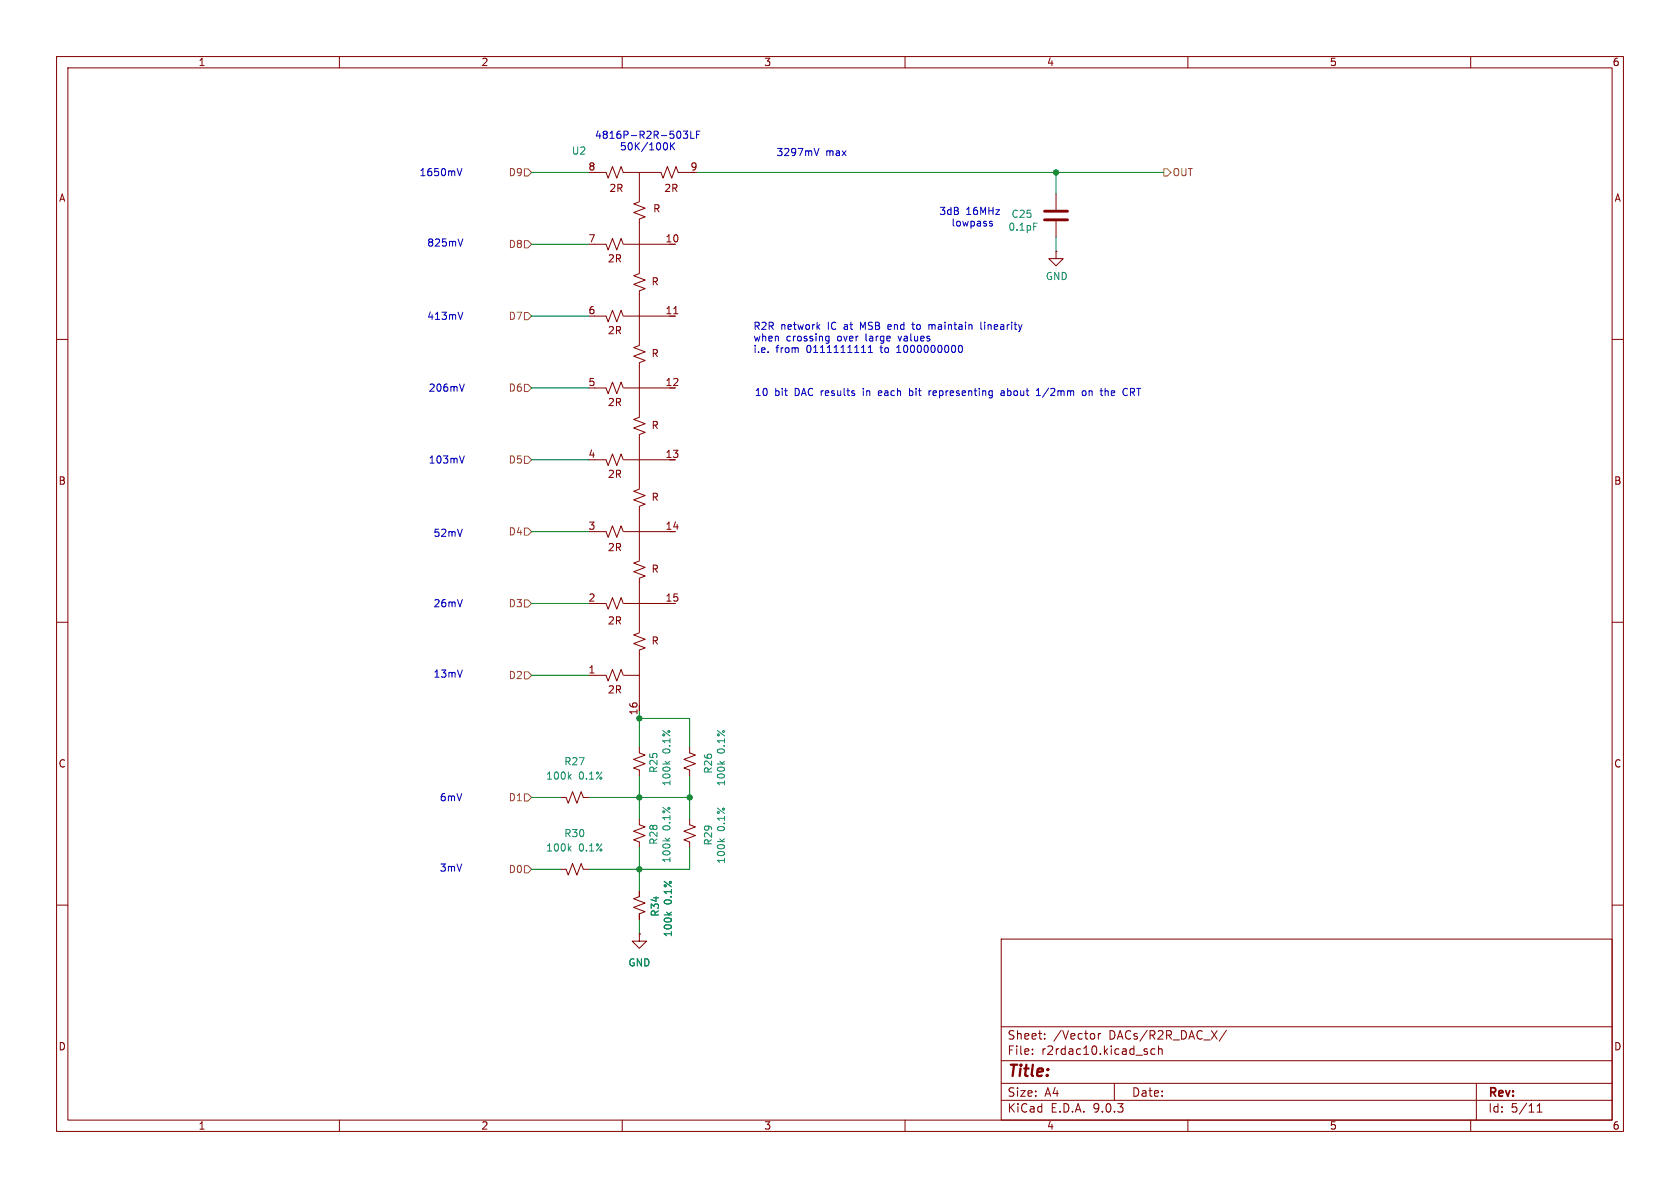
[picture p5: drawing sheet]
<svg xmlns="http://www.w3.org/2000/svg" width="297mm" height="210mm" viewBox="0 0 297 210" stroke-linecap="round" stroke-linejoin="round" font-family="sans-serif">
<g fill="none" stroke="#840000" stroke-width=".18">
<path d="M10 10h277v190h-277zM12 12h273v186h-273zM60 10v2M110 10v2M160 10v2M210 10v2M260 10v2M105.1 30.5h2M107.1 30.5l.4 1 .8-2 .7 2 .8-2 .4 1M113 30.5v5.1M113 38.7v9.6M113 35.7l-1 .3 2.1 .8-2.1 .8 2.1 .7-1.1 .4"/>
<path d="M116.8 30.5h-6.6M116.8 30.5l.4 1 .8-2 .7 2 .8-2 .4 1M122.7 30.5h-2.8M186.7 34.3v2.8M186.7 39.1v2.8M110.2 55.9l-.4-1-.8 2-.7-2-.8 2-.4-1h-2M110.2 43.2l-.4-1-.8 2-.7-2-.8 2-.4-1h-2M110.3 55.9h9.1M110.3 43.2h9.1M113 51.4v9.6M113 48.4l-1 .3 2.1 .8-2.1 .8 2.1 .7-1.1 .4M119.1 55.5h.7"/>
<path d="M186.7 44.5v1.2h1.3l-1.3 1.3-1.3-1.3h1.3M186.7 44.5h.1M10 60h2M105.1 68.6h2M107.1 68.6l.4 1 .8-2 .7 2 .8-2 .4 1M110.3 68.6h9.1M113 64.1v9.6M113 76.8v9.6M113 73.8l-1 .3 2.1 .8-2.1 .8 2.1 .7-1.1 .4M113 61.1l-1 .3 2.1 .8-2.1 .8 2.1 .7-1.1 .4M285 60h2M110.2 94l-.4-1-.8 2-.7-2-.8 2-.4-1h-2"/>
<path d="M110.2 81.3l-.4-1-.8 2-.7-2-.8 2-.4-1h-2M110.3 81.3h9.1M110.3 94h9.1M113 89.5v9.6M113 99.2l-1 .3 2.1 .8-2.1 .8 2.1 .7-1.1 .4M113 86.5l-1 .3 2.1 .8-2.1 .8 2.1 .7-1.1 .4M10 110h2M105.1 106.7h2M107.1 106.7l.4 1 .8-2 .7 2 .8-2 .4 1M110.2 119.4l-.4-1-.8 2-.7-2-.8 2-.4-1h-2M110.3 119.4h2.7M110.3 106.7h9.1"/>
<path d="M113 102.2v9.6M113 114.9v10.8M113 111.9l-1 .3 2.1 .8-2.1 .8 2.1 .7-1.1 .4M285 110h2M113 132.1v1l1 .4-2 .7 2 .8-2 .8 1 .3v1.1M121.9 132.1v1l1 .4-2 .7 2 .8-2 .8 1 .3v1.1M99.1 141h1l.4 1 .7-2 .8 2 .7-2 .4 1h1M99.1 153.7h1l.4 1 .7-2 .8 2 .7-2 .4 1h1M113 157.5v1l-1 .4 2 .7-2 .8 2 .8-1 .3v1.1M113 144.8v1l1 .4-2 .7 2 .8-2 .8 1 .3v1.1M121.9 144.8v1l1 .4-2 .7 2 .8-2 .8 1 .3v1.1M10 160h2"/>
<path d="M113 165.1v1.3h1.3l-1.3 1.2-1.2-1.2h1.2M113 165.1h.1M177 166h108v32h-108zM285 160h2M60 198v2M110 198v2M160 198v2M177 194.5h108M177 191.5h108M177 187.5h108M177 181.5h108M182.5 186.3v.1"/>
<path d="M182.5 185.5v.1M184.7 183.6v.1M184.7 182.8v.1M194.2 182.7v1M194.6 182.7l-.3 .1-.1 .2M197 191.5v3M202.7 185.9l.2 .2-.2 .3M202.7 185.4l.1 .1M204.2 185.5l-.5-.1-.2 .3v.4l.1 .2h.6M204.8 185.5l.2-.1 .4 .1 .1 .9M204.8 184.9v1.5M210 198v2"/>
<path d="M216.8 182.1l-1.3 2M260 198v2M261 191.5v6.5M271.7 196.6h.9M271.7 195.5l.5-.4v1.5"/>
</g>
<g fill="none" stroke="#008484" stroke-width=".18">
<path d="M182.7 39.4h.6M100.6 137.3l.4 .4M101 136.9l-.5 .5M117.6 134.6l.5 .5M118.4 134.6l-.4 .3M127.2 134.6l.5 .5M128.1 134.6l-.5 .3M100.6 150l.4 .4M101 149.6l-.5 .5M117.6 148.2l.5 .4M118.4 148.2l-.4 .3M127.2 148.3l.5 .5"/>
<path d="M128.1 148.3l-.5 .4M117.8 161.2l.5 .5M118.7 161.2l-.5 .4"/>
</g>
<path d="M184.7 38.9h4M184.7 37.3h4" fill="none" stroke="#840000" stroke-width=".51"/>
<path d="M92.7 29.8h.6l.7 .7-.7 .6h-.6zM205.7 29.8h.7l.6 .7-.6 .6h-.7zM92.7 55.2h.6l.7 .7-.7 .6h-.6zM92.7 42.5h.6l.7 .7-.7 .6h-.6zM92.7 67.9h.6l.7 .7-.7 .6h-.6zM92.7 93.3h.6l.7 .7-.7 .6h-.6zM92.7 80.6h.6l.7 .7-.7 .6h-.6zM92.7 118.7h.6l.7 .7-.7 .6h-.6zM92.7 106h.6l.7 .7-.7 .6h-.6zM92.7 140.3h.6l.7 .7-.7 .6h-.6zM92.7 153h.6l.7 .7-.7 .6h-.6z" fill="none" stroke="#848400" stroke-width=".18"/>
<g fill="none" stroke="#008400" stroke-width=".18">
<path d="M94 30.5h10.1M123.2 30.5h82.5M186.7 30.5v3.8M94 55.9h10.1M94 43.2h10.1M186.7 41.9v2.6M94 68.6h10.1M94 81.3h10.1M94 94h10.1M94 119.4h10.1M94 106.7h10.1M113 125.7v6.4"/>
<path d="M113 137.2v7.6M113 127h8.9v5.1M121.9 137.2v7.6M94 153.7h5.1M94 141h5.1M104.1 141h17.8M113 149.9v7.6M121.9 149.9v3.8h-17.8M113 162.6v2.5"/>
</g>
<g fill="none" stroke="#0000c2" stroke-width=".18">
<path d="M80.8 29.8l.4 1.3 .5-1.3M117.9 25.3l.1 .7-.2 .4M118.5 25.2v1.3M118.7 25.8l.6 .7M119.3 25.2l-.8 .8M120.8 23.2h.8l-.5 .5 .4 .1v.5l-.2 .2-.5-.2M122.1 23.2v1.3h.6M123.1 23.8h.5M123.7 23.2h-.6v1.3M143.9 26.2l.5 1.3 .4-1.3M175 39.5l.5 .2-.1 .2-.4 .1M175 39.2h.4"/>
<path d="M81.8 42.2l-.4 1.3M81.8 55.2l-.4 1.3M144.6 57.7l.3 .5M144.9 57.4l-.5 .5M146.1 59.5h.5M146.6 59.4v1.1l-.3 .2-.3-.1M157.1 57.4l-.1 .2v.4l.1 .2M157.6 57.7l-.6 .1M161.2 57.4h.5M161.4 57v1l.3 .2M164.2 57.5l.4-.1 .2 .2M173.4 57v1l.2 .2"/>
<path d="M174.1 57v.1M174.1 57.4v.8M82.1 67.9l-.4 1.3M146.1 60.2h.5M152.3 62.3h.7M153.5 62.3h.7M153.9 61v1.3M155.5 69.1l-.2 .2v.4l.2 .2M155.9 69.4l-.6 .1M158.5 62.3h.8M158.7 61.4h-.2M160.8 68.7v1.2"/>
<path d="M160.8 69.9h.3M161.1 69.1h-.3M164.2 69.1v.8M164.6 69.1l-.4 .2M169.5 61.2l.2-.2a.68 .68 0 0 1 .5 .7 .68 .68 0 0 1-.5 .6l-.2-.1-.1-.4zM177 69.1h.5v.8M177.5 69.4h-.4l-.2 .2 .2 .3h.4M183.2 69.9h.7M183.2 69l.4-.3v1.2M191.4 69.1h.3l.3 .2v.4l-.3 .2h-.3l-.1-.2zM195.4 69.1h.3l.2 .2M199.9 69.3h.4"/>
<path d="M200.3 68.7h-.4v1.2M82.1 80.6l-.4 1.3"/>
</g>
<g fill="#008400" stroke="#008400" stroke-width=".18">
<circle cx="113" cy="141" r=".46"/>
<circle cx="121.9" cy="141" r=".46"/>
<circle cx="113" cy="153.7" r=".46"/>
<circle cx="113" cy="127" r=".46"/>
<circle cx="186.7" cy="30.5" r=".46"/>
</g>
<text font-size="2.8" fill="#840000" x="178" y="190.9">Title:</text>
<g font-size="2.1" fill="#840000">
<text x="178" y="184">Sheet:</text>
<text x="186.2" y="184">/Vector</text>
<text x="196.1" y="184">DACs/R2R_DAC_X/</text>
<text x="178" y="186.7">File:</text>
<text x="184.1" y="186.7">r2rdac10.kicad_sch</text>
<text x="178" y="196.9">KiCad</text>
<text x="178" y="194.1">Size:</text>
<text x="184.7" y="194.1">A4</text>
<text x="185.7" y="196.9">E.D.A.</text>
<text x="193.3" y="196.9">9.0.3</text>
<text x="200" y="194.1">Date:</text>
<text x="263" y="194.3">Rev:</text>
<text x="263" y="196.9">Id:</text>
<text x="267.1" y="196.9">5/11</text>
</g>
<g font-size="1.8" fill="#840000">
<text x="35" y="11.9">1</text>
<text x="85" y="11.9">2</text>
<text x="135" y="11.9">3</text>
<text x="185" y="11.9">4</text>
<text x="235" y="11.9">5</text>
<text x="285" y="11.9">6</text>
<text x="10.3" y="35.9">A</text>
<text x="103.9" y="30.2">8</text>
<text x="107.6" y="34.1">2R</text>
<text x="117.3" y="34.1">2R</text>
<text x="122" y="30.2">9</text>
<text x="285.3" y="35.9">A</text>
<text x="115.4" y="37.7">R</text>
<text x="103.9" y="42.9">7</text>
<text x="107.4" y="46.6">2R</text>
<text x="117.6" y="42.9">10</text>
<text x="115.1" y="50.6">R</text>
<text x="103.9" y="55.6">6</text>
<text x="107.4" y="59.3">2R</text>
<text x="117.6" y="55.6">11</text>
<text x="115.1" y="63.3">R</text>
<text x="103.9" y="68.3">5</text>
<text x="107.4" y="72">2R</text>
<text x="117.6" y="68.3">12</text>
<text x="115.1" y="76">R</text>
<text x="103.9" y="81">4</text>
<text x="117.6" y="81">13</text>
<text x="10.3" y="85.9">B</text>
<text x="107.4" y="84.7">2R</text>
<text x="115.1" y="88.7">R</text>
<text x="285.3" y="85.9">B</text>
<text x="103.9" y="93.7">3</text>
<text x="117.6" y="93.7">14</text>
<text x="107.4" y="97.6">2R</text>
<text x="115.1" y="101.4">R</text>
<text x="103.9" y="106.4">2</text>
<text x="117.6" y="106.4">15</text>
<text x="107.4" y="110.6">2R</text>
<text x="103.9" y="119.1">1</text>
<text x="115.1" y="114.1">R</text>
<text x="107.4" y="122.8">2R</text>
<text x="112.8" y="126.5" transform="rotate(-90 112.8 126.5)">16</text>
<text x="10.3" y="135.9">C</text>
<text x="285.3" y="135.9">C</text>
<text x="10.3" y="185.9">D</text>
<text x="285.3" y="185.9">D</text>
<text x="35" y="199.9">1</text>
<text x="85" y="199.9">2</text>
<text x="135" y="199.9">3</text>
<text x="185" y="199.9">4</text>
<text x="235" y="199.9">5</text>
<text x="285" y="199.9">6</text>
</g>
<g font-size="1.8" fill="#008484">
<text x="101" y="27.5">U2</text>
<text x="178.2" y="41">0.1pF</text>
<text x="178.7" y="38.7">C25</text>
<text x="184.8" y="49.7">GND</text>
<text x="99.7" y="135.5">R27</text>
<text x="116.4" y="136.7" transform="rotate(-90 116.4 136.7)">R25</text>
<text x="118.7" y="133.3" transform="rotate(-90 118.7 133.3)">0.1%</text>
<text x="126.1" y="136.9" transform="rotate(-90 126.1 136.9)">R26</text>
<text x="128.4" y="133.3" transform="rotate(-90 128.4 133.3)">0.1%</text>
<text x="96.4" y="138">100k</text>
<text x="102.3" y="138">0.1%</text>
<text x="118.7" y="139.1" transform="rotate(-90 118.7 139.1)">100k</text>
<text x="128.4" y="139.1" transform="rotate(-90 128.4 139.1)">100k</text>
<text x="99.7" y="148.2">R30</text>
<text x="116.4" y="149.4" transform="rotate(-90 116.4 149.4)">R28</text>
<text x="118.7" y="146.9" transform="rotate(-90 118.7 146.9)">0.1%</text>
<text x="126.1" y="149.6" transform="rotate(-90 126.1 149.6)">R29</text>
<text x="128.4" y="147" transform="rotate(-90 128.4 147)">0.1%</text>
<text x="96.4" y="150.7">100k</text>
<text x="102.3" y="150.7">0.1%</text>
<text x="118.7" y="152.7" transform="rotate(-90 118.7 152.7)">100k</text>
<text x="128.4" y="152.8" transform="rotate(-90 128.4 152.8)">100k</text>
<text x="119" y="159.9" transform="rotate(-90 119 159.9)">0.1%</text>
<text x="116.7" y="162.1" transform="rotate(-90 116.7 162.1)">R34</text>
<text x="119" y="165.8" transform="rotate(-90 119 165.8)">100k</text>
<text x="111" y="171">GND</text>
</g>
<g font-size="1.8" fill="#0000c2">
<text x="105.1" y="24.7">4816P-R2R-503LF</text>
<text x="109.5" y="26.8">50K/100K</text>
<text x="137.2" y="27.8">3297mV</text>
<text x="146" y="27.8">max</text>
<text x="74.1" y="31.3">1650mV</text>
<text x="166" y="38.2">3dB</text>
<text x="168.1" y="40.2">lowpass</text>
<text x="170.8" y="38.2">16MHz</text>
<text x="75.4" y="43.8">825mV</text>
<text x="75.4" y="56.7">413mV</text>
<text x="133.1" y="58.5">R2R</text>
<text x="138" y="58.5">network</text>
<text x="146.4" y="58.5">IC</text>
<text x="149.5" y="58.5">at</text>
<text x="152.5" y="58.5">MSB</text>
<text x="157.6" y="58.5">end</text>
<text x="162.2" y="58.5">to</text>
<text x="165.2" y="58.5">maintain</text>
<text x="174.6" y="58.5">linearity</text>
<text x="133.1" y="60.6">when</text>
<text x="133.1" y="62.6">i.e.</text>
<text x="137.2" y="62.6">from</text>
<text x="139" y="60.6">crossing</text>
<text x="142.7" y="62.6">0111111111</text>
<text x="148.1" y="60.6">over</text>
<text x="153.3" y="60.6">large</text>
<text x="156" y="62.6">to</text>
<text x="159" y="62.6">1000000000</text>
<text x="159.3" y="60.6">values</text>
<text x="75.7" y="69.4">206mV</text>
<text x="133.3" y="70.2">10</text>
<text x="136.9" y="70.2">bit</text>
<text x="140.6" y="70.2">DAC results</text>
<text x="153" y="70.2">in</text>
<text x="156" y="70.2">each</text>
<text x="161.6" y="70.2">bit</text>
<text x="165.3" y="70.2">representing</text>
<text x="178.2" y="70.2">about</text>
<text x="184.7" y="70.2">1/2mm</text>
<text x="193" y="70.2">on</text>
<text x="196.5" y="70.2">the</text>
<text x="200.6" y="70.2">CRT</text>
<text x="75.7" y="82.1">103mV</text>
<text x="76.5" y="95.1">52mV</text>
<text x="76.5" y="107.5">26mV</text>
<text x="76.5" y="120">13mV</text>
<text x="77.7" y="141.8">6mV</text>
<text x="77.7" y="154.3">3mV</text>
</g>
<g font-size="1.8" fill="#848400">
<text x="89.8" y="31.3">D9</text>
<text x="207.2" y="31.3">OUT</text>
<text x="89.8" y="44">D8</text>
<text x="89.8" y="56.7">D7</text>
<text x="89.8" y="69.4">D6</text>
<text x="89.8" y="82.1">D5</text>
<text x="89.8" y="94.8">D4</text>
<text x="89.8" y="107.5">D3</text>
<text x="89.8" y="120.2">D2</text>
<text x="89.8" y="141.8">D1</text>
<text x="89.8" y="154.5">D0</text>
</g>
</svg>
